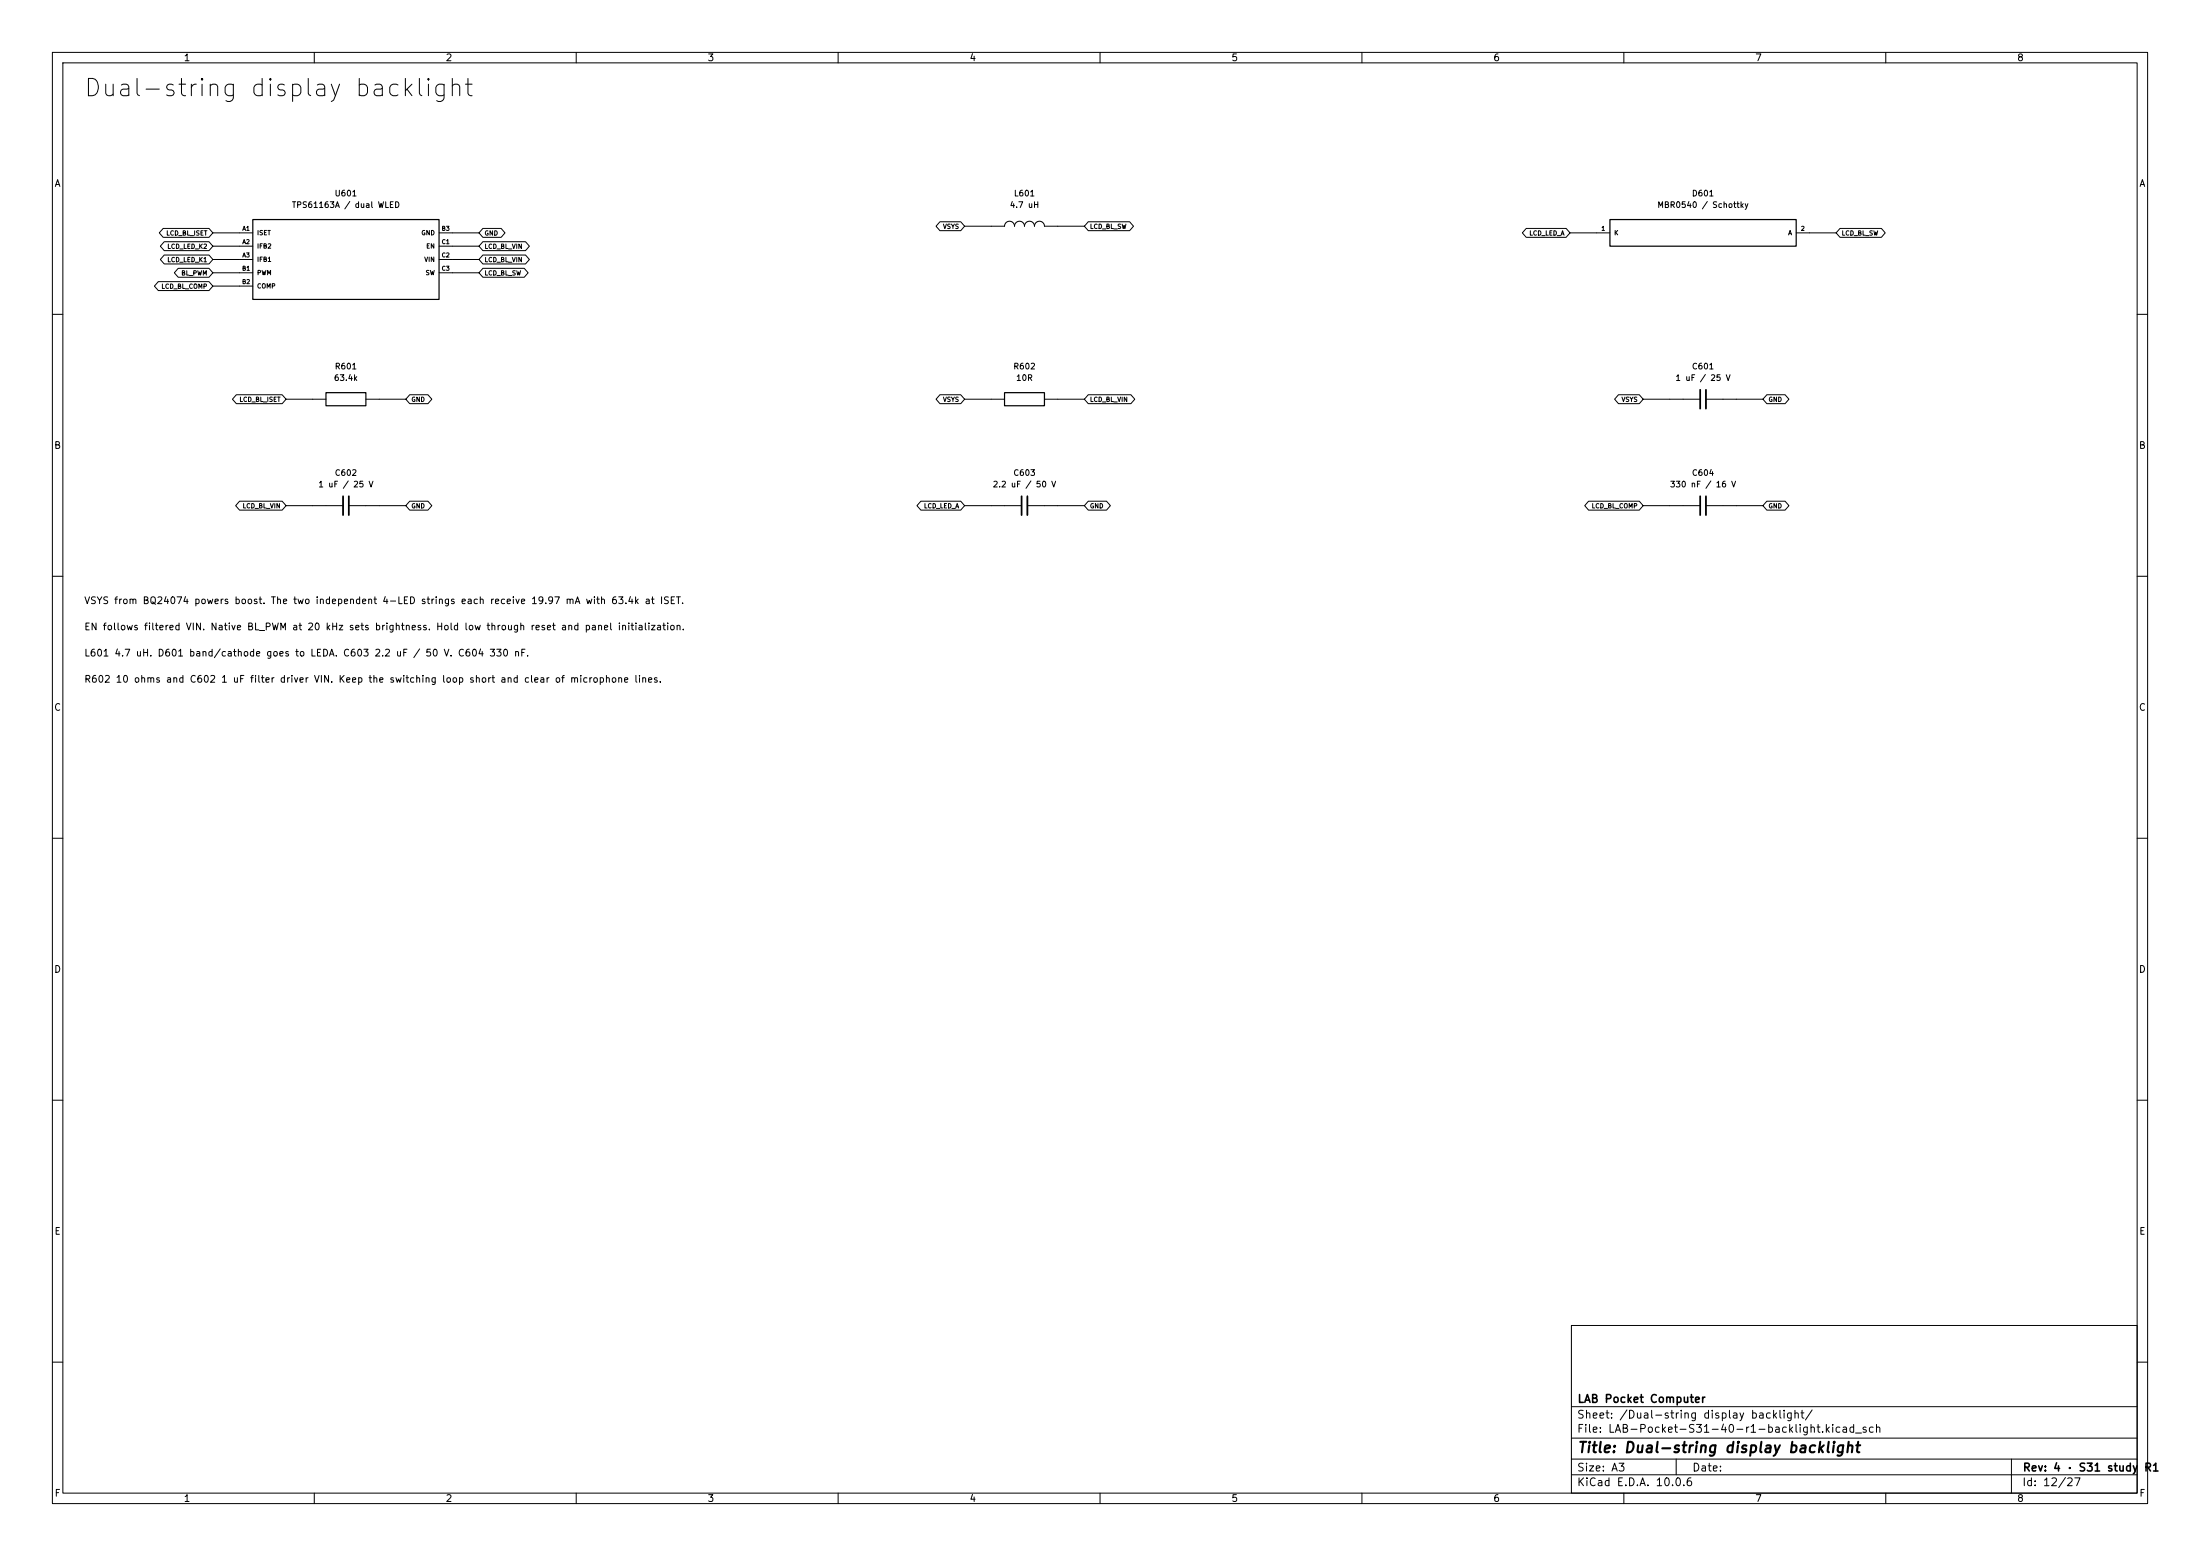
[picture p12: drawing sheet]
(kicad_sch (version 20260101) (generator eeschema) (paper "A3") (title_block (title "Dual-string display backlight") (rev "4 · S31 study R1") (company "LAB Pocket Computer")) (lib_symbols
(symbol "S31_34:Part_U601" (pin_names (offset 0.7)) (in_bom yes) (on_board yes)
(property "Reference" "U" (at 0 12.62 0) (effects (font (size 1.1 1.1))))
(property "Value" "TPS61163A / dual WLED" (at 0 9.62 0) (effects (font (size 1.1 1.1))))
(symbol "Part_U601_0_1" (rectangle (start -17.78 7.62) (end 17.78 -7.62) (stroke (width 0.23) (type default))(fill (type background))))
(symbol "Part_U601_1_1"
(pin passive line (at -20.32 5.08 0) (length 2.54) (name "ISET" (effects (font (size 0.85 0.85)))) (number "A1" (effects (font (size 0.8 0.8)))))
(pin passive line (at -20.32 2.54 0) (length 2.54) (name "IFB2" (effects (font (size 0.85 0.85)))) (number "A2" (effects (font (size 0.8 0.8)))))
(pin passive line (at -20.32 0 0) (length 2.54) (name "IFB1" (effects (font (size 0.85 0.85)))) (number "A3" (effects (font (size 0.8 0.8)))))
(pin input line (at -20.32 -2.54 0) (length 2.54) (name "PWM" (effects (font (size 0.85 0.85)))) (number "B1" (effects (font (size 0.8 0.8)))))
(pin output line (at -20.32 -5.08 0) (length 2.54) (name "COMP" (effects (font (size 0.85 0.85)))) (number "B2" (effects (font (size 0.8 0.8)))))
(pin power_in line (at 20.32 5.08 180) (length 2.54) (name "GND" (effects (font (size 0.85 0.85)))) (number "B3" (effects (font (size 0.8 0.8)))))
(pin input line (at 20.32 2.54 180) (length 2.54) (name "EN" (effects (font (size 0.85 0.85)))) (number "C1" (effects (font (size 0.8 0.8)))))
(pin power_in line (at 20.32 0 180) (length 2.54) (name "VIN" (effects (font (size 0.85 0.85)))) (number "C2" (effects (font (size 0.8 0.8)))))
(pin passive line (at 20.32 -2.54 180) (length 2.54) (name "SW" (effects (font (size 0.85 0.85)))) (number "C3" (effects (font (size 0.8 0.8)))))))
(symbol "S31_34:Part_L601" (pin_names (offset 0.7) (hide yes)) (pin_numbers (hide yes)) (in_bom yes) (on_board yes)
(property "Reference" "L" (at 0 6.27 0) (effects (font (size 1.1 1.1))))
(property "Value" "4.7 uH" (at 0 3.27 0) (effects (font (size 1.1 1.1))))
(symbol "Part_L601_0_1" (arc (start -3.81 0) (mid -2.8575 .9525) (end -1.905 0) (stroke (width 0.2) (type default))(fill (type none)))(arc (start -1.905 0) (mid -0.9525 .9525) (end 0 0) (stroke (width 0.2) (type default))(fill (type none)))(arc (start 0 0) (mid 0.9525 .9525) (end 1.905 0) (stroke (width 0.2) (type default))(fill (type none)))(arc (start 1.905 0) (mid 2.8575 .9525) (end 3.81 0) (stroke (width 0.2) (type default))(fill (type none))))
(symbol "Part_L601_1_1"
(pin passive line (at -6.35 0 0) (length 2.54) (name "1" (effects (font (size 0.85 0.85)))) (number "1" (effects (font (size 0.8 0.8)))))
(pin passive line (at 6.35 0 180) (length 2.54) (name "2" (effects (font (size 0.85 0.85)))) (number "2" (effects (font (size 0.8 0.8)))))))
(symbol "S31_34:Part_D601" (pin_names (offset 0.7)) (in_bom yes) (on_board yes)
(property "Reference" "D" (at 0 7.54 0) (effects (font (size 1.1 1.1))))
(property "Value" "MBR0540 / Schottky" (at 0 4.54 0) (effects (font (size 1.1 1.1))))
(symbol "Part_D601_0_1" (rectangle (start -17.78 2.54) (end 17.78 -2.54) (stroke (width 0.23) (type default))(fill (type background))))
(symbol "Part_D601_1_1"
(pin passive line (at -20.32 0 0) (length 2.54) (name "K" (effects (font (size 0.85 0.85)))) (number "1" (effects (font (size 0.8 0.8)))))
(pin passive line (at 20.32 0 180) (length 2.54) (name "A" (effects (font (size 0.85 0.85)))) (number "2" (effects (font (size 0.8 0.8)))))))
(symbol "S31_34:Part_R601" (pin_names (offset 0.7) (hide yes)) (pin_numbers (hide yes)) (in_bom yes) (on_board yes)
(property "Reference" "R" (at 0 6.27 0) (effects (font (size 1.1 1.1))))
(property "Value" "63.4k" (at 0 3.27 0) (effects (font (size 1.1 1.1))))
(symbol "Part_R601_0_1" (rectangle (start -3.81 1.25) (end 3.81 -1.25) (stroke (width 0.23) (type default))(fill (type none))))
(symbol "Part_R601_1_1"
(pin passive line (at -6.35 0 0) (length 2.54) (name "1" (effects (font (size 0.85 0.85)))) (number "1" (effects (font (size 0.8 0.8)))))
(pin passive line (at 6.35 0 180) (length 2.54) (name "2" (effects (font (size 0.85 0.85)))) (number "2" (effects (font (size 0.8 0.8)))))))
(symbol "S31_34:Part_R602" (pin_names (offset 0.7) (hide yes)) (pin_numbers (hide yes)) (in_bom yes) (on_board yes)
(property "Reference" "R" (at 0 6.27 0) (effects (font (size 1.1 1.1))))
(property "Value" "10R" (at 0 3.27 0) (effects (font (size 1.1 1.1))))
(symbol "Part_R602_0_1" (rectangle (start -3.81 1.25) (end 3.81 -1.25) (stroke (width 0.23) (type default))(fill (type none))))
(symbol "Part_R602_1_1"
(pin passive line (at -6.35 0 0) (length 2.54) (name "1" (effects (font (size 0.85 0.85)))) (number "1" (effects (font (size 0.8 0.8)))))
(pin passive line (at 6.35 0 180) (length 2.54) (name "2" (effects (font (size 0.85 0.85)))) (number "2" (effects (font (size 0.8 0.8)))))))
(symbol "S31_34:Part_C601" (pin_names (offset 0.7) (hide yes)) (pin_numbers (hide yes)) (in_bom yes) (on_board yes)
(property "Reference" "C" (at 0 6.27 0) (effects (font (size 1.1 1.1))))
(property "Value" "1 uF / 25 V" (at 0 3.27 0) (effects (font (size 1.1 1.1))))
(symbol "Part_C601_0_1" (polyline (pts (xy -0.55 -1.8) (xy -0.55 1.8)) (stroke (width 0.34) (type default))(fill (type none)))(polyline (pts (xy 0.55 -1.8) (xy 0.55 1.8)) (stroke (width 0.34) (type default))(fill (type none)))(polyline (pts (xy -3.81 0) (xy -0.55 0)) (stroke (width 0.18) (type default))(fill (type none)))(polyline (pts (xy 3.81 0) (xy 0.55 0)) (stroke (width 0.18) (type default))(fill (type none))))
(symbol "Part_C601_1_1"
(pin passive line (at -6.35 0 0) (length 2.54) (name "1" (effects (font (size 0.85 0.85)))) (number "1" (effects (font (size 0.8 0.8)))))
(pin passive line (at 6.35 0 180) (length 2.54) (name "2" (effects (font (size 0.85 0.85)))) (number "2" (effects (font (size 0.8 0.8)))))))
(symbol "S31_34:Part_C602" (pin_names (offset 0.7) (hide yes)) (pin_numbers (hide yes)) (in_bom yes) (on_board yes)
(property "Reference" "C" (at 0 6.27 0) (effects (font (size 1.1 1.1))))
(property "Value" "1 uF / 25 V" (at 0 3.27 0) (effects (font (size 1.1 1.1))))
(symbol "Part_C602_0_1" (polyline (pts (xy -0.55 -1.8) (xy -0.55 1.8)) (stroke (width 0.34) (type default))(fill (type none)))(polyline (pts (xy 0.55 -1.8) (xy 0.55 1.8)) (stroke (width 0.34) (type default))(fill (type none)))(polyline (pts (xy -3.81 0) (xy -0.55 0)) (stroke (width 0.18) (type default))(fill (type none)))(polyline (pts (xy 3.81 0) (xy 0.55 0)) (stroke (width 0.18) (type default))(fill (type none))))
(symbol "Part_C602_1_1"
(pin passive line (at -6.35 0 0) (length 2.54) (name "1" (effects (font (size 0.85 0.85)))) (number "1" (effects (font (size 0.8 0.8)))))
(pin passive line (at 6.35 0 180) (length 2.54) (name "2" (effects (font (size 0.85 0.85)))) (number "2" (effects (font (size 0.8 0.8)))))))
(symbol "S31_34:Part_C603" (pin_names (offset 0.7) (hide yes)) (pin_numbers (hide yes)) (in_bom yes) (on_board yes)
(property "Reference" "C" (at 0 6.27 0) (effects (font (size 1.1 1.1))))
(property "Value" "2.2 uF / 50 V" (at 0 3.27 0) (effects (font (size 1.1 1.1))))
(symbol "Part_C603_0_1" (polyline (pts (xy -0.55 -1.8) (xy -0.55 1.8)) (stroke (width 0.34) (type default))(fill (type none)))(polyline (pts (xy 0.55 -1.8) (xy 0.55 1.8)) (stroke (width 0.34) (type default))(fill (type none)))(polyline (pts (xy -3.81 0) (xy -0.55 0)) (stroke (width 0.18) (type default))(fill (type none)))(polyline (pts (xy 3.81 0) (xy 0.55 0)) (stroke (width 0.18) (type default))(fill (type none))))
(symbol "Part_C603_1_1"
(pin passive line (at -6.35 0 0) (length 2.54) (name "1" (effects (font (size 0.85 0.85)))) (number "1" (effects (font (size 0.8 0.8)))))
(pin passive line (at 6.35 0 180) (length 2.54) (name "2" (effects (font (size 0.85 0.85)))) (number "2" (effects (font (size 0.8 0.8)))))))
(symbol "S31_34:Part_C604" (pin_names (offset 0.7) (hide yes)) (pin_numbers (hide yes)) (in_bom yes) (on_board yes)
(property "Reference" "C" (at 0 6.27 0) (effects (font (size 1.1 1.1))))
(property "Value" "330 nF / 16 V" (at 0 3.27 0) (effects (font (size 1.1 1.1))))
(symbol "Part_C604_0_1" (polyline (pts (xy -0.55 -1.8) (xy -0.55 1.8)) (stroke (width 0.34) (type default))(fill (type none)))(polyline (pts (xy 0.55 -1.8) (xy 0.55 1.8)) (stroke (width 0.34) (type default))(fill (type none)))(polyline (pts (xy -3.81 0) (xy -0.55 0)) (stroke (width 0.18) (type default))(fill (type none)))(polyline (pts (xy 3.81 0) (xy 0.55 0)) (stroke (width 0.18) (type default))(fill (type none))))
(symbol "Part_C604_1_1"
(pin passive line (at -6.35 0 0) (length 2.54) (name "1" (effects (font (size 0.85 0.85)))) (number "1" (effects (font (size 0.8 0.8)))))
(pin passive line (at 6.35 0 180) (length 2.54) (name "2" (effects (font (size 0.85 0.85)))) (number "2" (effects (font (size 0.8 0.8))))))))
(text "Dual-string display backlight" (at 16 17 0) (effects (font (size 3.3 3.3)) (justify left)))
(symbol (lib_id "S31_34:Part_U601") (at 66.04 49.53 0) (unit 1) (in_bom yes) (on_board yes) (property "Reference" "U601" (at 66.04 36.91 0) (effects (font (size 1.1 1.1))))(property "Value" "TPS61163A / dual WLED" (at 66.04 39.11 0) (effects (font (size 1.1 1.1))))(property "Footprint" "LABR4:TI_YFF0009_TPS61163A" (at 66.04 49.53 0) (effects (font (size 1.1 1.1)) (hide yes)))(property "Datasheet" "${KIPRJMOD}/../datasheets/TPS61163A.pdf" (at 66.04 49.53 0) (effects (font (size 1.1 1.1)) (hide yes)))(property "MPN" "TPS61163AYFFR" (at 66.04 49.53 0) (effects (font (size 1.1 1.1)) (hide yes)))(property "LCSC" "C544314" (at 66.04 49.53 0) (effects (font (size 1.1 1.1)) (hide yes))))
(wire (pts (xy 45.72 44.45) (xy 40.64 44.45)) (stroke (width 0) (type default)))
(global_label "LCD_BL_ISET" (shape bidirectional) (at 40.64 44.45 180) (effects (font (size 0.85 0.85)) (justify right)))
(wire (pts (xy 45.72 46.99) (xy 40.64 46.99)) (stroke (width 0) (type default)))
(global_label "LCD_LED_K2" (shape bidirectional) (at 40.64 46.99 180) (effects (font (size 0.85 0.85)) (justify right)))
(wire (pts (xy 45.72 49.53) (xy 40.64 49.53)) (stroke (width 0) (type default)))
(global_label "LCD_LED_K1" (shape bidirectional) (at 40.64 49.53 180) (effects (font (size 0.85 0.85)) (justify right)))
(wire (pts (xy 45.72 52.07) (xy 40.64 52.07)) (stroke (width 0) (type default)))
(global_label "BL_PWM" (shape bidirectional) (at 40.64 52.07 180) (effects (font (size 0.85 0.85)) (justify right)))
(wire (pts (xy 45.72 54.61) (xy 40.64 54.61)) (stroke (width 0) (type default)))
(global_label "LCD_BL_COMP" (shape bidirectional) (at 40.64 54.61 180) (effects (font (size 0.85 0.85)) (justify right)))
(wire (pts (xy 86.36 44.45) (xy 91.44 44.45)) (stroke (width 0) (type default)))
(global_label "GND" (shape bidirectional) (at 91.44 44.45 0) (effects (font (size 0.85 0.85)) (justify left)))
(wire (pts (xy 86.36 46.99) (xy 91.44 46.99)) (stroke (width 0) (type default)))
(global_label "LCD_BL_VIN" (shape bidirectional) (at 91.44 46.99 0) (effects (font (size 0.85 0.85)) (justify left)))
(wire (pts (xy 86.36 49.53) (xy 91.44 49.53)) (stroke (width 0) (type default)))
(global_label "LCD_BL_VIN" (shape bidirectional) (at 91.44 49.53 0) (effects (font (size 0.85 0.85)) (justify left)))
(wire (pts (xy 86.36 52.07) (xy 91.44 52.07)) (stroke (width 0) (type default)))
(global_label "LCD_BL_SW" (shape bidirectional) (at 91.44 52.07 0) (effects (font (size 0.85 0.85)) (justify left)))
(symbol (lib_id "S31_34:Part_L601") (at 195.58 43.18 0) (unit 1) (in_bom yes) (on_board yes) (property "Reference" "L601" (at 195.58 36.91 0) (effects (font (size 1.1 1.1))))(property "Value" "4.7 uH" (at 195.58 39.11 0) (effects (font (size 1.1 1.1))))(property "Footprint" "Inductor_SMD:L_Coilcraft_LPS4018" (at 195.58 43.18 0) (effects (font (size 1.1 1.1)) (hide yes)))(property "Datasheet" "${KIPRJMOD}/../datasheets/LPS4018-472MRC.pdf" (at 195.58 43.18 0) (effects (font (size 1.1 1.1)) (hide yes)))(property "MPN" "LPS4018-472MRC" (at 195.58 43.18 0) (effects (font (size 1.1 1.1)) (hide yes)))(property "LCSC" "C4153163" (at 195.58 43.18 0) (effects (font (size 1.1 1.1)) (hide yes))))
(wire (pts (xy 189.23 43.18) (xy 184.15 43.18)) (stroke (width 0) (type default)))
(global_label "VSYS" (shape bidirectional) (at 184.15 43.18 180) (effects (font (size 0.85 0.85)) (justify right)))
(wire (pts (xy 201.93 43.18) (xy 207.01 43.18)) (stroke (width 0) (type default)))
(global_label "LCD_BL_SW" (shape bidirectional) (at 207.01 43.18 0) (effects (font (size 0.85 0.85)) (justify left)))
(symbol (lib_id "S31_34:Part_D601") (at 325.12 44.45 0) (unit 1) (in_bom yes) (on_board yes) (property "Reference" "D601" (at 325.12 36.91 0) (effects (font (size 1.1 1.1))))(property "Value" "MBR0540 / Schottky" (at 325.12 39.11 0) (effects (font (size 1.1 1.1))))(property "Footprint" "Diode_SMD:D_SOD-123" (at 325.12 44.45 0) (effects (font (size 1.1 1.1)) (hide yes)))(property "Datasheet" "${KIPRJMOD}/../datasheets/MBR0540T1G.pdf" (at 325.12 44.45 0) (effects (font (size 1.1 1.1)) (hide yes)))(property "MPN" "MBR0540T1G" (at 325.12 44.45 0) (effects (font (size 1.1 1.1)) (hide yes)))(property "LCSC" "C21353" (at 325.12 44.45 0) (effects (font (size 1.1 1.1)) (hide yes))))
(wire (pts (xy 304.8 44.45) (xy 299.72 44.45)) (stroke (width 0) (type default)))
(global_label "LCD_LED_A" (shape bidirectional) (at 299.72 44.45 180) (effects (font (size 0.85 0.85)) (justify right)))
(wire (pts (xy 345.44 44.45) (xy 350.52 44.45)) (stroke (width 0) (type default)))
(global_label "LCD_BL_SW" (shape bidirectional) (at 350.52 44.45 0) (effects (font (size 0.85 0.85)) (justify left)))
(symbol (lib_id "S31_34:Part_R601") (at 66.04 76.2 0) (unit 1) (in_bom yes) (on_board yes) (property "Reference" "R601" (at 66.04 69.93 0) (effects (font (size 1.1 1.1))))(property "Value" "63.4k" (at 66.04 72.13 0) (effects (font (size 1.1 1.1))))(property "Footprint" "Resistor_SMD:R_0603_1608Metric" (at 66.04 76.2 0) (effects (font (size 1.1 1.1)) (hide yes)))(property "Datasheet" "${KIPRJMOD}/../datasheets/0603WAF6342T5E.pdf" (at 66.04 76.2 0) (effects (font (size 1.1 1.1)) (hide yes)))(property "MPN" "0603WAF6342T5E" (at 66.04 76.2 0) (effects (font (size 1.1 1.1)) (hide yes)))(property "LCSC" "C23093" (at 66.04 76.2 0) (effects (font (size 1.1 1.1)) (hide yes))))
(wire (pts (xy 59.69 76.2) (xy 54.61 76.2)) (stroke (width 0) (type default)))
(global_label "LCD_BL_ISET" (shape bidirectional) (at 54.61 76.2 180) (effects (font (size 0.85 0.85)) (justify right)))
(wire (pts (xy 72.39 76.2) (xy 77.47 76.2)) (stroke (width 0) (type default)))
(global_label "GND" (shape bidirectional) (at 77.47 76.2 0) (effects (font (size 0.85 0.85)) (justify left)))
(symbol (lib_id "S31_34:Part_R602") (at 195.58 76.2 0) (unit 1) (in_bom yes) (on_board yes) (property "Reference" "R602" (at 195.58 69.93 0) (effects (font (size 1.1 1.1))))(property "Value" "10R" (at 195.58 72.13 0) (effects (font (size 1.1 1.1))))(property "Footprint" "Resistor_SMD:R_0603_1608Metric" (at 195.58 76.2 0) (effects (font (size 1.1 1.1)) (hide yes)))(property "Datasheet" "${KIPRJMOD}/../datasheets/Yageo-RC0603-family.pdf" (at 195.58 76.2 0) (effects (font (size 1.1 1.1)) (hide yes)))(property "MPN" "RC0603FR-0710RL" (at 195.58 76.2 0) (effects (font (size 1.1 1.1)) (hide yes)))(property "LCSC" "C109318" (at 195.58 76.2 0) (effects (font (size 1.1 1.1)) (hide yes))))
(wire (pts (xy 189.23 76.2) (xy 184.15 76.2)) (stroke (width 0) (type default)))
(global_label "VSYS" (shape bidirectional) (at 184.15 76.2 180) (effects (font (size 0.85 0.85)) (justify right)))
(wire (pts (xy 201.93 76.2) (xy 207.01 76.2)) (stroke (width 0) (type default)))
(global_label "LCD_BL_VIN" (shape bidirectional) (at 207.01 76.2 0) (effects (font (size 0.85 0.85)) (justify left)))
(symbol (lib_id "S31_34:Part_C601") (at 325.12 76.2 0) (unit 1) (in_bom yes) (on_board yes) (property "Reference" "C601" (at 325.12 69.93 0) (effects (font (size 1.1 1.1))))(property "Value" "1 uF / 25 V" (at 325.12 72.13 0) (effects (font (size 1.1 1.1))))(property "Footprint" "Capacitor_SMD:C_0603_1608Metric" (at 325.12 76.2 0) (effects (font (size 1.1 1.1)) (hide yes)))(property "Datasheet" "${KIPRJMOD}/../datasheets/GRM188R61E105KA12D.pdf" (at 325.12 76.2 0) (effects (font (size 1.1 1.1)) (hide yes)))(property "MPN" "GRM188R61E105KA12D" (at 325.12 76.2 0) (effects (font (size 1.1 1.1)) (hide yes)))(property "LCSC" "C77046" (at 325.12 76.2 0) (effects (font (size 1.1 1.1)) (hide yes))))
(wire (pts (xy 318.77 76.2) (xy 313.69 76.2)) (stroke (width 0) (type default)))
(global_label "VSYS" (shape bidirectional) (at 313.69 76.2 180) (effects (font (size 0.85 0.85)) (justify right)))
(wire (pts (xy 331.47 76.2) (xy 336.55 76.2)) (stroke (width 0) (type default)))
(global_label "GND" (shape bidirectional) (at 336.55 76.2 0) (effects (font (size 0.85 0.85)) (justify left)))
(symbol (lib_id "S31_34:Part_C602") (at 66.04 96.52 0) (unit 1) (in_bom yes) (on_board yes) (property "Reference" "C602" (at 66.04 90.25 0) (effects (font (size 1.1 1.1))))(property "Value" "1 uF / 25 V" (at 66.04 92.45 0) (effects (font (size 1.1 1.1))))(property "Footprint" "Capacitor_SMD:C_0603_1608Metric" (at 66.04 96.52 0) (effects (font (size 1.1 1.1)) (hide yes)))(property "Datasheet" "${KIPRJMOD}/../datasheets/GRM188R61E105KA12D.pdf" (at 66.04 96.52 0) (effects (font (size 1.1 1.1)) (hide yes)))(property "MPN" "GRM188R61E105KA12D" (at 66.04 96.52 0) (effects (font (size 1.1 1.1)) (hide yes)))(property "LCSC" "C77046" (at 66.04 96.52 0) (effects (font (size 1.1 1.1)) (hide yes))))
(wire (pts (xy 59.69 96.52) (xy 54.61 96.52)) (stroke (width 0) (type default)))
(global_label "LCD_BL_VIN" (shape bidirectional) (at 54.61 96.52 180) (effects (font (size 0.85 0.85)) (justify right)))
(wire (pts (xy 72.39 96.52) (xy 77.47 96.52)) (stroke (width 0) (type default)))
(global_label "GND" (shape bidirectional) (at 77.47 96.52 0) (effects (font (size 0.85 0.85)) (justify left)))
(symbol (lib_id "S31_34:Part_C603") (at 195.58 96.52 0) (unit 1) (in_bom yes) (on_board yes) (property "Reference" "C603" (at 195.58 90.25 0) (effects (font (size 1.1 1.1))))(property "Value" "2.2 uF / 50 V" (at 195.58 92.45 0) (effects (font (size 1.1 1.1))))(property "Footprint" "Capacitor_SMD:C_1206_3216Metric" (at 195.58 96.52 0) (effects (font (size 1.1 1.1)) (hide yes)))(property "Datasheet" "${KIPRJMOD}/../datasheets/GRM31CR71H225KA88L.pdf" (at 195.58 96.52 0) (effects (font (size 1.1 1.1)) (hide yes)))(property "MPN" "GRM31CR71H225KA88L" (at 195.58 96.52 0) (effects (font (size 1.1 1.1)) (hide yes)))(property "LCSC" "C77095" (at 195.58 96.52 0) (effects (font (size 1.1 1.1)) (hide yes))))
(wire (pts (xy 189.23 96.52) (xy 184.15 96.52)) (stroke (width 0) (type default)))
(global_label "LCD_LED_A" (shape bidirectional) (at 184.15 96.52 180) (effects (font (size 0.85 0.85)) (justify right)))
(wire (pts (xy 201.93 96.52) (xy 207.01 96.52)) (stroke (width 0) (type default)))
(global_label "GND" (shape bidirectional) (at 207.01 96.52 0) (effects (font (size 0.85 0.85)) (justify left)))
(symbol (lib_id "S31_34:Part_C604") (at 325.12 96.52 0) (unit 1) (in_bom yes) (on_board yes) (property "Reference" "C604" (at 325.12 90.25 0) (effects (font (size 1.1 1.1))))(property "Value" "330 nF / 16 V" (at 325.12 92.45 0) (effects (font (size 1.1 1.1))))(property "Footprint" "Capacitor_SMD:C_0603_1608Metric" (at 325.12 96.52 0) (effects (font (size 1.1 1.1)) (hide yes)))(property "Datasheet" "${KIPRJMOD}/../datasheets/GRM188R71C334KA01D.pdf" (at 325.12 96.52 0) (effects (font (size 1.1 1.1)) (hide yes)))(property "MPN" "GRM188R71C334KA01D" (at 325.12 96.52 0) (effects (font (size 1.1 1.1)) (hide yes)))(property "LCSC" "C361106" (at 325.12 96.52 0) (effects (font (size 1.1 1.1)) (hide yes))))
(wire (pts (xy 318.77 96.52) (xy 313.69 96.52)) (stroke (width 0) (type default)))
(global_label "LCD_BL_COMP" (shape bidirectional) (at 313.69 96.52 180) (effects (font (size 0.85 0.85)) (justify right)))
(wire (pts (xy 331.47 96.52) (xy 336.55 96.52)) (stroke (width 0) (type default)))
(global_label "GND" (shape bidirectional) (at 336.55 96.52 0) (effects (font (size 0.85 0.85)) (justify left)))
(text "VSYS from BQ24074 powers boost. The two independent 4-LED strings each receive 19.97 mA with 63.4k at ISET." (at 16 114.88 0) (effects (font (size 1.3 1.3)) (justify left)))
(text "EN follows filtered VIN. Native BL_PWM at 20 kHz sets brightness. Hold low through reset and panel initialization." (at 16 119.88 0) (effects (font (size 1.3 1.3)) (justify left)))
(text "L601 4.7 uH. D601 band/cathode goes to LEDA. C603 2.2 uF / 50 V. C604 330 nF." (at 16 124.88 0) (effects (font (size 1.3 1.3)) (justify left)))
(text "R602 10 ohms and C602 1 uF filter driver VIN. Keep the switching loop short and clear of microphone lines." (at 16 129.88 0) (effects (font (size 1.3 1.3)) (justify left)))
(embedded_fonts no))
